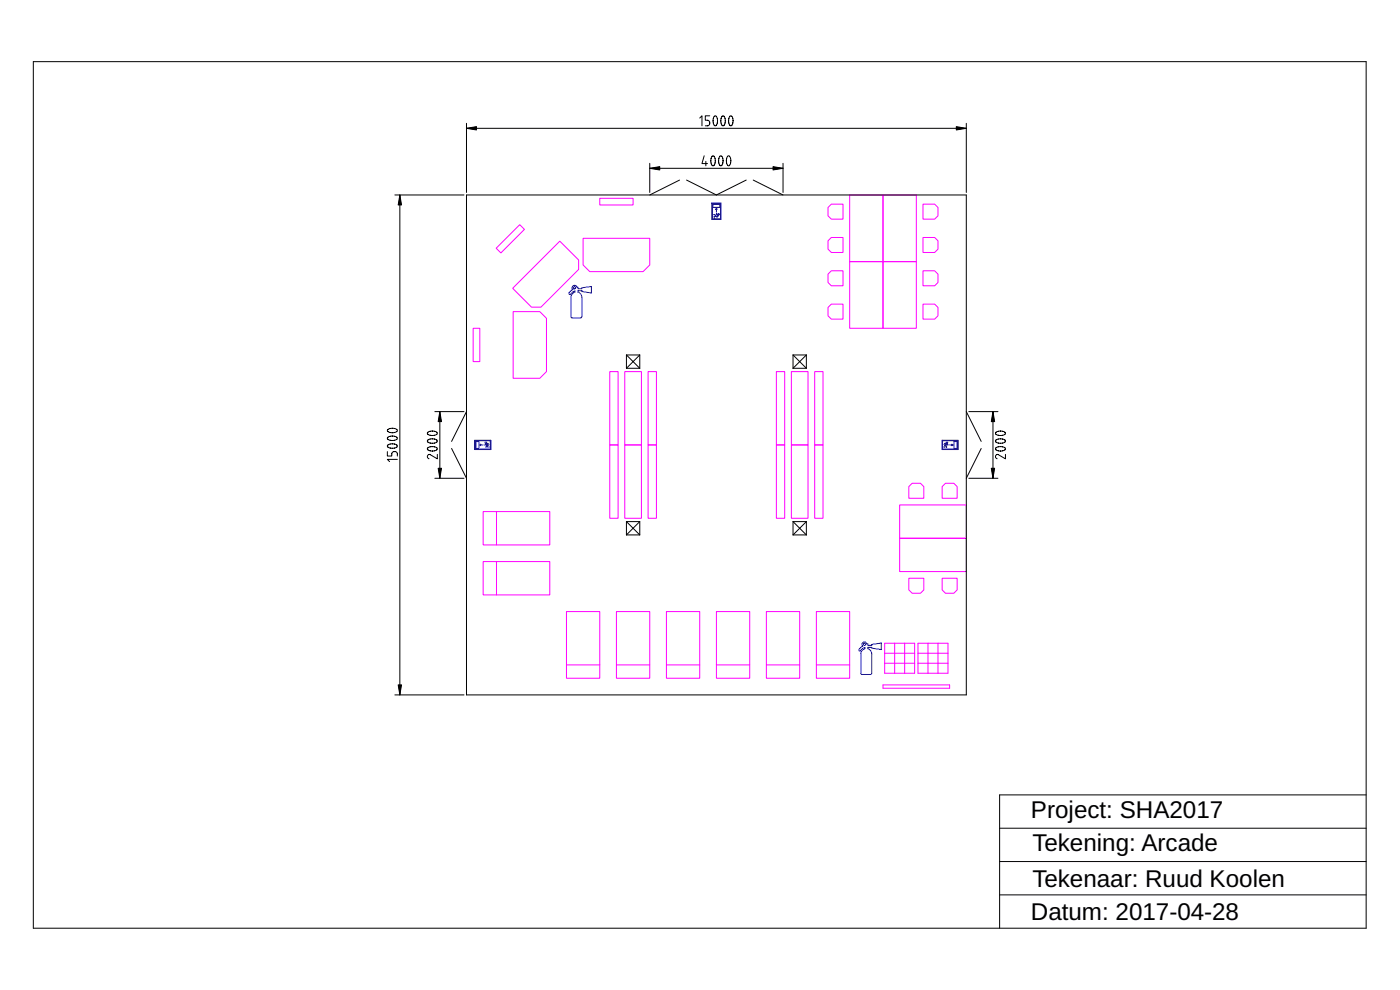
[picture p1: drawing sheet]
<svg xmlns="http://www.w3.org/2000/svg" width="420mm" height="297mm" viewBox="0 0 420 297" stroke-linecap="round" stroke-linejoin="round" font-family="sans-serif">
<g fill="none" stroke="#000" stroke-width=".3">
<path d="M10 18.5h400v260h-400zM140 37v20.8M140 38.5h150M210 35.4l.7-.6v3M213 34.8h-1.3v1.3h.6a.85 .85 0 0 1 .7 .8 .85 .85 0 0 1-.7 .9h-.6M214.4 34.9l.4-.1 .5 1-.1 1.4-.5 .6-.5-.4-.2-.7 .1-1.1zM216.7 34.9l.5-.1 .4 1-.1 1.4-.5 .6-.4-.4-.2-.7v-1.1zM219 34.9l.5-.1 .5 1-.1 1.4-.6 .6-.4-.4-.2-.7v-1.1zM290 37v20.8M118.5 58.5h20.8M120 58.5v150M140 58.5h150v150h-150z"/>
<path d="M195 49v8.8M195 50.5h40M203.9 54l-8.9 4.5M206.1 54l8.9 4.5 8.9-4.5M211.3 46.8l-.6 2.3h1.6M211.8 48.4v1.3M213.7 46.9l.5-.1 .4 1-.1 1.4-.5 .5-.4-.3-.2-.7v-1.1zM216 46.9l.5-.1 .5 1-.1 1.4-.6 .5-.4-.3-.2-.7v-1.1zM218.4 46.9l.4-.1 .5 1-.1 1.4-.5 .5-.5-.3-.2-.7 .1-1.1zM226.1 54l8.9 4.5M235 49v8.8M188 106.5v4"/>
<path d="M188 106.5h4M188 110.5h4M188 106.5l4 4M192 106.5v4M192 106.5l-4 4M238 106.5v4M238 106.5h4M238 110.5h4M238 106.5l4 4M242 106.5v4M242 106.5l-4 4M116.2 135.5v1.3h1.4v-.6a.85 .85 0 0 1 .8-.7 .85 .85 0 0 1 .9 .7v.6"/>
<path d="M116.4 133.5l.7-.3h1.1l.7 .2 .4 .4-.6 .6-1.4 .1-.9-.4-.2-.3zM116.4 131.2l.7-.3h1.1l.7 .2 .4 .4-.6 .5-1.4 .1-.9-.3-.2-.3zM116.4 128.9l.7-.3 1.1-.1 .7 .2 .4 .5-.6 .5-1.4 .1-.9-.3-.2-.3zM119.3 137.8h-3.1l.7 .7M128.4 134.4l.7-.3 1.1-.1 .7 .2 .3 .5-.5 .5-1.4 .1-.9-.3-.2-.3zM128.4 132l.7-.3h1.1l.7 .2 .3 .4-.5 .6-1.4 .1-.9-.4-.2-.3zM128.4 129.7l.7-.3h1.1l.7 .2 .3 .4-.5 .5-1.4 .1-.9-.3-.2-.3zM130.5 123.5h8.8M131.2 136.3v1.4l-2.2-1.3a.65 .65 0 0 0-.8 .5 .65 .65 0 0 0 .5 .7M132 123.5v20M135.5 134.6l4.5 8.9M140 123.5l-4.5 8.9"/>
<path d="M290 123.5l4.5 8.9M290.8 123.5h8.7M294.5 134.6l-4.5 8.9M298 123.5v20M298.9 134.4l.7-.3 1.1-.1 .7 .2 .3 .5-.5 .5-1.4 .1-.9-.3-.2-.3zM298.9 132l.7-.3h1.1l.7 .2 .3 .4-.5 .6-1.4 .1-.9-.4-.2-.3zM298.9 129.7l.7-.3h1.1l.7 .2 .3 .4-.5 .5-1.4 .1-.9-.3-.2-.3zM301.7 136.3v1.4l-2.2-1.3a.65 .65 0 0 0-.8 .5 .65 .65 0 0 0 .5 .7M130.5 143.5h8.8M188 156.5v4M188 156.5h4M188 156.5l4 4"/>
<path d="M192 156.5v4M192 156.5l-4 4M238 156.5v4M238 156.5h4M238 156.5l4 4M242 156.5v4M242 156.5l-4 4M290.8 143.5h8.7M188 160.5h4M238 160.5h4M118.5 208.5h20.8M410 238.5h-110v40"/>
<path d="M300 258.5h110M300 248.5h110M300 268.5h110"/>
</g>
<g fill="none" stroke="#00f" stroke-width=".3">
<path d="M213.6 60.9h2.8v4.9h-2.8zM213.8 61.1h2.5v4.5h-2.5zM214 61.3h2v.9h-2zM214.1 64.4h.5l.2 .4M214.7 64.7l.5-.4 .3 .3-.6 .4zM214.8 64.9h-.5v.5M215 62.7v.8M215 62.4l.2 .4h-.4zM215 63.9v.4l.5 .2M215.5 64.5v.5l-.3 .2M171.9 85.8l.8-.1 .4 .5h.4v.4h1.1v-.2l2.9-.5v2l-2.9-.4v-.3h-1.1v.4l.2 .1a1.67 1.67 0 0 1 .9 1.5v5.8l-.3 .4h-2.6l-.3-.2v-6a1.66 1.66 0 0 1 1.1-1.6v-.3l-.8 .4-.6 .6-.3-.1 .1-.6 1-.7-.2-.5zM142.4 132.1h4.9v2.8h-4.9z"/>
<path d="M142.6 132.2h4.5v2.5h-4.5zM142.8 132.5h.9v2h-.9zM143.9 133.5l.4-.2v.4zM144.2 133.5h.8M145.8 133.3l.3-.3 .4 .6-.3 .2zM146.3 133.7l-.4 .2v.5M146.4 133.7v.5h.5M146.7 133.3l-.2-.3h-.5l-.2 .5h-.4M282.7 132.1h4.9v2.8h-4.9zM282.9 132.2h4.5v2.5h-4.5zM283.6 133.7v.5h-.5M283.7 133.7l.4 .2v.5"/>
<path d="M283.9 133l.3 .3-.4 .5-.3-.2zM284 133l.2 .5h.4M284 133h-.5l-.2 .3M285 133.5h.8M285.7 133.3l.4 .2-.4 .2zM286.3 132.5h.9v2h-.9zM258.9 192.8l.8-.1 .4 .5h.4v.4h1.1v-.2l2.9-.5v2l-2.9-.4v-.3h-1.1v.4l.2 .1a1.67 1.67 0 0 1 .9 1.5v5.8l-.3 .4h-2.6l-.3-.2v-6a1.66 1.66 0 0 1 1.1-1.6v-.3l-.8 .4-.6 .6-.3-.1 .1-.6 1-.7-.2-.5z"/>
<circle cx="215.7" cy="64.3" r=".23"/>
<circle cx="172.4" cy="86.3" r=".33"/>
<circle cx="145.8" cy="132.8" r=".23"/>
<circle cx="284.2" cy="132.8" r=".23"/>
<circle cx="259.4" cy="193.3" r=".33"/>
</g>
<g fill="none" stroke="#f0f" stroke-width=".3">
<path d="M180 59.5h10v2h-10zM255 58.5h10v20h-10zM265 58.5h10v20h-10zM156 67.4l1.4 1.4-7.1 7.1-1.4-1.4zM168 72.4l5.7 5.6v2.8l-11.4 11.4h-2.8l-5.6-5.7zM175 71.5h20v8l-2 2h-16l-2-2zM248.5 62.2l1-1h3.5v4.6h-3.5l-1-1.1zM248.5 72.2l1-1h3.5v4.6h-3.5l-1-1.1zM255 78.5h10v20h-10zM265 78.5h10v20h-10zM277 61.2h3.5l1 1v2.5l-1 1.1h-3.5zM277 71.2h3.5l1 1v2.5l-1 1.1h-3.5z"/>
<path d="M142 98.5h2v10h-2zM154 93.5h8l2 2v16l-2 2h-8zM248.5 92.2l1-1h3.5v4.6h-3.5l-1-1.1zM249.5 81.2h3.5v4.6h-3.5l-1-1.1v-2.5zM277 91.2h3.5l1 1v2.5l-1 1.1h-3.5zM277 81.2h3.5l1 1v2.5l-1 1.1h-3.5zM183 111.5h2.5v22h-2.5zM187.5 111.5h5v22h-5zM194.5 111.5h2.5v22h-2.5zM233 111.5h2.5v22h-2.5zM237.5 111.5h5v22h-5zM244.5 111.5h2.5v22h-2.5z"/>
<path d="M183 133.5h2.5v22h-2.5zM187.5 133.5h5v22h-5zM194.5 133.5h2.5v22h-2.5zM233 133.5h2.5v22h-2.5zM237.5 133.5h5v22h-5zM244.5 133.5h2.5v22h-2.5zM145 153.5h20v10h-20zM149 153.5v10M270 151.5h20v10h-20zM272.7 146l1-1h2.5l1.1 1v3.5h-4.6zM282.7 146l1-1h2.5l1.1 1v3.5h-4.6zM145 168.5h20v10h-20z"/>
<path d="M149 168.5v10M270 161.5h20v10h-20zM272.7 173.5h4.6v3.5l-1.1 1h-2.5l-1-1zM282.7 173.5h4.6v3.5l-1.1 1h-2.5l-1-1zM170 183.5h10v20h-10zM170 199.5h10M185 183.5h10v20h-10zM185 199.5h10M200 183.5h10v20h-10zM200 199.5h10M215 183.5h10v20h-10zM215 199.5h10"/>
<path d="M230 183.5h10v20h-10zM230 199.5h10M245 183.5h10v20h-10zM245 199.5h10M265.5 193h9v9h-9zM265.5 196h9M265.5 199h9M268.5 193v9M271.5 193v9M275.5 193h9v9h-9zM275.5 196h9M275.5 199h9"/>
<path d="M278.5 193v9M281.5 193v9M265 205.5h20v1h-20z"/>
</g>
<path d="M140 38.5l3-.5v1zM287 38l3 .5-3 .5zM120 58.5l.5 3h-1zM195 50.5l3-.5v1zM232 50l3 .5-3 .5zM132 123.5l.5 3h-1zM298 123.5l.5 3h-1zM131.5 140.5h1l-.5 3zM297.5 140.5h1l-.5 3zM119.5 205.5h1l-.5 3z" fill="#000"/>
<path d="M140 38.5l3-.5v1zM287 38l3 .5-3 .5zM120 58.5l.5 3h-1zM195 50.5l3-.5v1zM232 50l3 .5-3 .5zM132 123.5l.5 3h-1zM298 123.5l.5 3h-1zM131.5 140.5h1l-.5 3zM297.5 140.5h1l-.5 3zM119.5 205.5h1l-.5 3z" fill="#000" stroke="#000" stroke-width=".3"/>
<g font-size="7.3">
<text x="309.4" y="245.4">Project: SHA2017</text>
<text x="309.8" y="255.4">Tekening: Arcade</text>
<text x="309.8" y="266.1">Tekenaar: Ruud Koolen</text>
<text x="309.4" y="276">Datum: 2017-04-28</text>
</g>
</svg>
